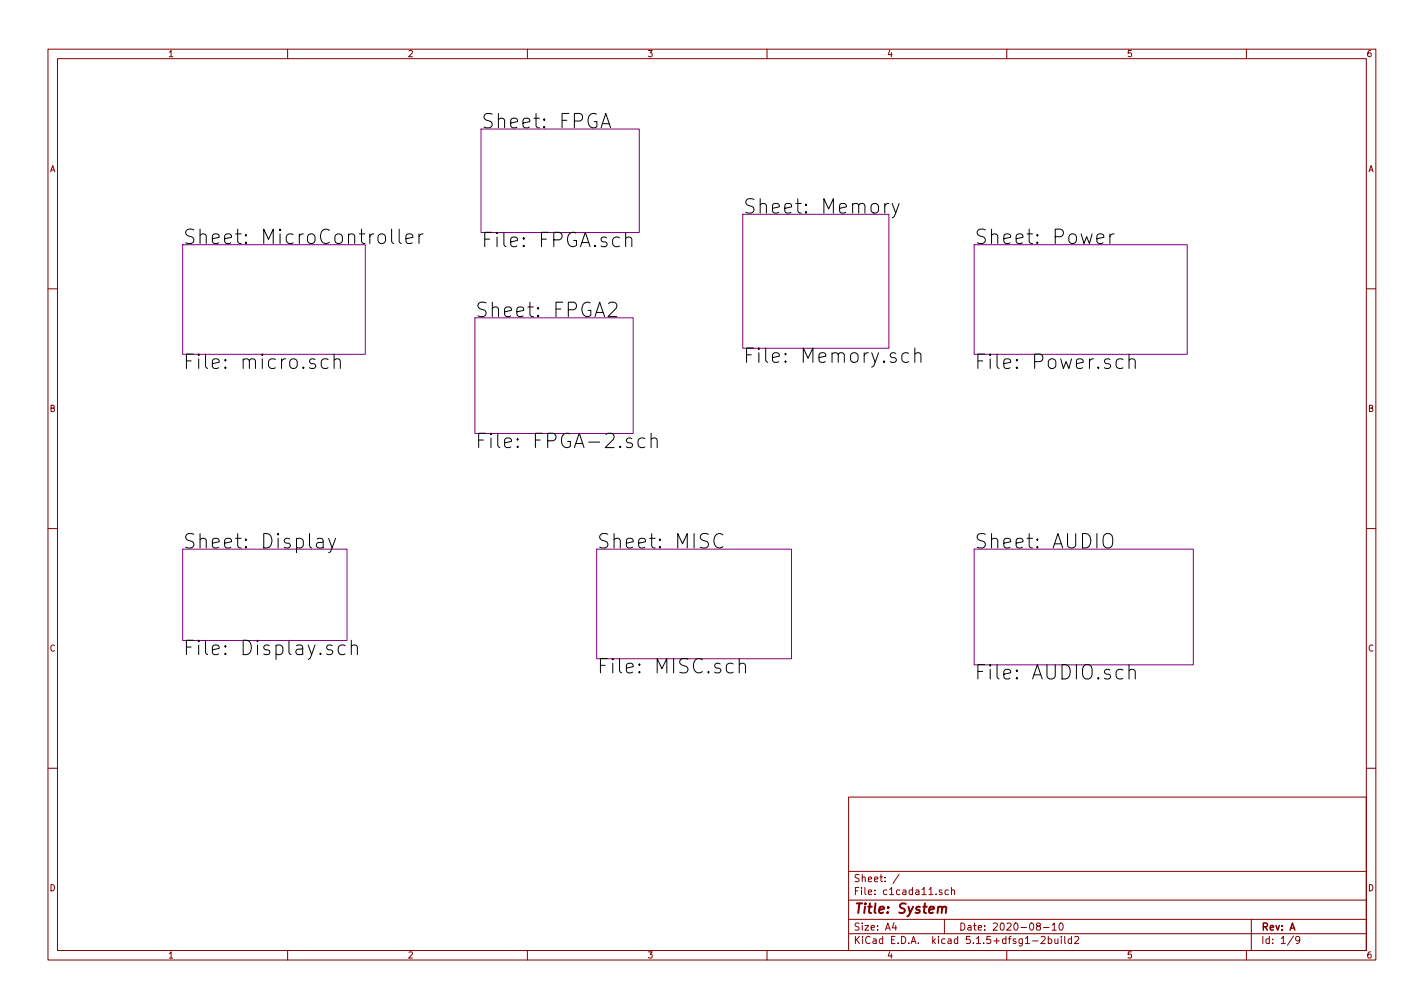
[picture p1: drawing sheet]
<svg xmlns="http://www.w3.org/2000/svg" width="297mm" height="210mm" viewBox="0 0 297 210" stroke-linecap="round" stroke-linejoin="round" font-family="sans-serif">
<g fill="none" stroke="#840000" stroke-width=".21">
<path d="M10 10.3h277v189.9h-277zM12 12.2h273v186.1h-273zM60 10.3v1.9M110 10.3v1.9M160 10.3v1.9M210 10.3v1.9M260 10.3v1.9M10 60.2h2M285 60.2h2M10 110.3h2M285 110.3h2M10 160.2h2"/>
<path d="M177 166.3h108v32h-108zM285 160.2h2M60 198.3v1.9M110 198.3v1.9M160 198.3v1.9M177 194.8h108M177 191.8h108M177 187.8h108M177 181.8h108M186.5 192.5l-.4 1h1M186.8 193v1M187.6 182.3l-1.3 2"/>
<path d="M196.5 185.7l-.4-.1-.2 .2 .1 .2 .5 .2v.3h-.6M197 191.8v3M197.8 185.7l-.4-.1-.3 .3 .1 .6 .2 .1 .4-.1M198.5 185.7l.2-.1 .4 .1v.9M198.5 185.1v1.5M210 198.3v1.9M215.4 196.3h1.1M216.5 193.2l-.3-.3 .1-.2 .2-.2 .4 .1 .1 .2-.1 .3-.4 .1-.3 .3 .1 .4 .2 .1h.3l.2-.3v-.2l-.2-.3M217.2 195.5l.6-.2 .2 .5-.9 1h.9M217.7 193.5h1.1M218.7 195.9l.4-.1 .3 .3-.1 .6h-.6M218.7 195.3v1.5"/>
<path d="M219.5 193l.4-.5v1.5M219.5 194h.8M220 195.8l.1 .9 .3 .1 .3-.1M220.7 195.8v1M221.1 192.6l.2-.1a.8 .8 0 0 1 .5 .8 .8 .8 0 0 1-.5 .7 1 1 0 0 1-.2-1.4zM221.4 195.3v.2M221.4 195.8v1M222.1 195.3v1.3l.2 .2M223.5 195.9l-.4-.1-.3 .3 .1 .6 .2 .1 .4-.1M223.5 195.3v1.5M224.2 195.5l.5-.2 .3 .5-.9 1h.9M260 198.3v1.9"/>
<path d="M261 191.8v6.5M269.8 195.2l-1.2 2M271.1 196l-.3 .3-.4-.1-.1-.2v-.4l.3-.3h.2l.3 .3a1.01 1.01 0 0 1-.4 1.2h-.3"/>
</g>
<path d="M195.7 189.3l.3-.2 .5 .1-.1 1.2M196.5 189.4a.47 .47 0 0 1 .5-.3 .47 .47 0 0 1 .4 .3l-.1 1" fill="none" stroke="#840000" stroke-width=".41"/>
<path d="M100.3 26.9h33v21.6h-33zM38.1 51h38.1v22.9h-38.1zM154.9 44.7h30.5v27.9h-30.5zM203.2 51h44.4v22.9h-44.4zM99.1 66.3h33v24.1h-33zM38.1 114.5h34.3v19.1h-34.3zM124.5 114.5h40.6v22.9h-40.6zM203.2 114.5h45.7v24.2h-45.7z" fill="none" stroke="#840084" stroke-width=".21"/>
<g fill="none" stroke="#000" stroke-width=".21">
<path d="M125.4 26.7l1-3 1 3M125.7 25.8h1.4M81.7 47.8v2.6l.4 .4M83.3 47.8v2.6l.4 .4M84.7 49.8l1.4-.3-.1-.6-.9-.1-.4 .4v1.2l.1 .2 .3 .2 .9-.2M87.4 48.8v2M88.3 48.8a.77 .77 0 0 0-.9 .6M130.5 49.7a.76 .76 0 0 1 1.3 .2v1.6M130.5 48.5v3M185.4 42.4a.77 .77 0 0 0-.8 .6M186.1 42.4l.7 2M187.6 42.4l-1.1 2.8-.4 .2"/>
<path d="M228.8 49.8l1.5-.3-.2-.6-.9-.1-.4 .4v1.2l.2 .2 .2 .2 .9-.2M231.5 48.8v2M232.4 48.8a.77 .77 0 0 0-.9 .6M68.4 75a.96 .96 0 0 0-1.3 .1l-.1 .3 .1 1.2a.96 .96 0 0 0 1.3 .1M69.7 75.1a.76 .76 0 0 1 1.3 .2v1.6M69.7 73.9v3M126.9 63.3l.5-.3h.7a.8 .8 0 0 1 .4 1.3l-1.7 1.7h1.9M189.5 73.7l-.8-.1-.3 .1-.3 .5v.8l.3 .4 .3 .2 .8-.2M190.8 73.9a.74 .74 0 0 1 1.3 .1v1.6M190.8 72.6v3M234.2 75l-.8-.2-.5 .3-.1 .3 .1 1.2 .5 .3 .8-.2M235.5 75.1a.76 .76 0 0 1 1.3 .2v1.6"/>
<path d="M235.5 73.9v3M134.5 91.5l-.8-.1-.5 .2-.1 .3 .1 1.2 .5 .3 .8-.2M135.8 91.6a.73 .73 0 0 1 1.3 .2v1.6M135.8 90.4v3M66.1 112.4l.3-.1 .9 .1 .1 .3v1.6M67.4 113l-.3 .2h-.7a.59 .59 0 0 0-.4 .5 .59 .59 0 0 0 .4 .6h.7l.3-.2M68.6 112.3l.7 2M70 112.3l-1 2.7-.4 .3M150.8 111.6a1.12 1.12 0 0 0-1.3-.2 1.12 1.12 0 0 0-.6 1.2 1.28 1.28 0 0 0 .4 1.3 1.28 1.28 0 0 0 1.3 .2l.2-.1M230.5 111.4a1 1 0 0 1 1.1 0 1 1 0 0 1 .5 .9v1a1 1 0 0 1-1 1 1 1 0 0 1-1-1v-1l.2-.6zM72 134.7l-.9-.2-.4 .3-.1 .3v.9l.2 .4 .3 .1 .9-.1M73.3 134.8a.74 .74 0 0 1 1.2 .2v1.5"/>
<path d="M73.3 133.5v3M152.9 138.5a.96 .96 0 0 0-1.3 .1l-.1 .3 .1 1.2a.96 .96 0 0 0 1.3 .1M154.2 138.6a.76 .76 0 0 1 1.3 .2v1.6M154.2 137.4v3M235.5 139.9a.76 .76 0 0 1 1.3 .1v1.6M235.5 138.6v3"/>
</g>
<g font-size="4.2">
<text x="100.3" y="26.8">Sheet: FPGA</text>
<text x="154.9" y="44.6">Sheet: Memory</text>
<text x="38.1" y="50.9">Sheet: MicroController</text>
<text x="100.3" y="51.6">File: FPGA.sch</text>
<text x="203.2" y="50.9">Sheet: Power</text>
<text x="99.1" y="66.2">Sheet: FPGA2</text>
<text x="38.1" y="77">File: micro.sch</text>
<text x="154.9" y="75.7">File: Memory.sch</text>
<text x="203.2" y="77">File: Power.sch</text>
<text x="99.1" y="93.5">File: FPGA-2.sch</text>
<text x="38.1" y="114.4">Sheet: Display</text>
<text x="124.5" y="114.4">Sheet: MISC</text>
<text x="203.2" y="114.4">Sheet: AUDIO</text>
<text x="38.1" y="136.7">File: Display.sch</text>
<text x="124.5" y="140.5">File: MISC.sch</text>
<text x="203.2" y="141.8">File: AUDIO.sch</text>
</g>
<text font-size="2.8" fill="#840000" x="178" y="190.5">Title: System</text>
<g font-size="2.1" fill="#840000">
<text x="178" y="184">Sheet: /</text>
<text x="178" y="186.7">File: c1cada11.sch</text>
<text x="178" y="196.9">KiCad E.D.A. kicad 5.1.5+dfsg1-2build2</text>
<text x="178" y="194.1">Size: A4</text>
<text x="200" y="194.1">Date: 2020-08-10</text>
<text x="263" y="194.1">Rev: A</text>
<text x="263" y="196.9">Id: 1/9</text>
</g>
<g font-size="1.8" fill="#840000">
<text x="35" y="11.9">1</text>
<text x="85" y="11.9">2</text>
<text x="135" y="11.9">3</text>
<text x="185" y="11.9">4</text>
<text x="235" y="11.9">5</text>
<text x="285" y="11.9">6</text>
<text x="10.4" y="35.9">A</text>
<text x="285.4" y="35.9">A</text>
<text x="10.4" y="85.9">B</text>
<text x="285.4" y="85.9">B</text>
<text x="10.4" y="135.9">C</text>
<text x="285.4" y="135.9">C</text>
<text x="10.4" y="185.9">D</text>
<text x="285.4" y="185.9">D</text>
<text x="35" y="199.9">1</text>
<text x="85" y="199.9">2</text>
<text x="135" y="199.9">3</text>
<text x="185" y="199.9">4</text>
<text x="235" y="199.9">5</text>
<text x="285" y="199.9">6</text>
</g>
</svg>
